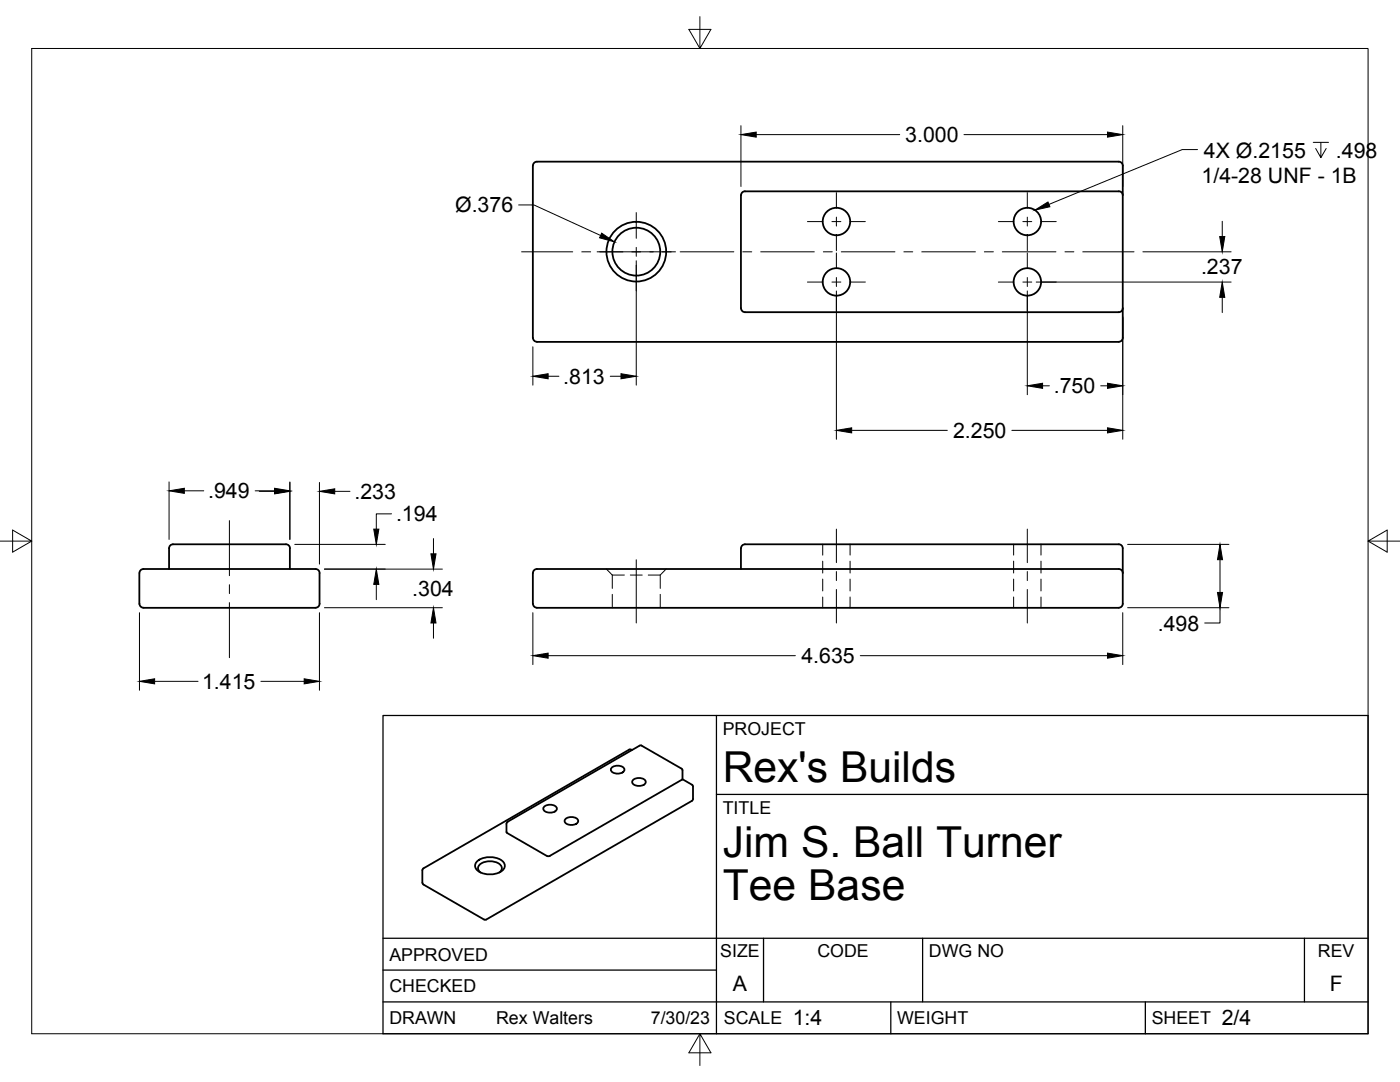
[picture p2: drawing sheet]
<svg xmlns="http://www.w3.org/2000/svg" width="279mm" height="216mm" viewBox="0 0 279 216" stroke-linecap="round" stroke-linejoin="round" font-family="sans-serif">
<!-- layer: Visible -->
<g fill="none" stroke="#000" stroke-width=".36">
<path d="M106.3 33.1v34.3M106.4 33.1a.79 .79 0 0 1 .8-.8h116.1a.79 .79 0 0 1 .8 .8M224.1 39a.76 .76 0 0 0-.8-.8h-74.6a.79 .79 0 0 0-.8 .8v22.5a.83 .83 0 0 0 .8 .8h74.6a.79 .79 0 0 0 .8-.8M224.1 33.1v28.4M224.1 61.5v5.9a.83 .83 0 0 1-.8 .8h-116.1a.79 .79 0 0 1-.8-.8M27.8 114.3v6.2M27.8 114.3a.79 .79 0 0 1 .8-.8h34.4a.79 .79 0 0 1 .8 .8v6.2a.79 .79 0 0 1-.8 .8M57.8 109.4v4.1M57.9 109.4a.79 .79 0 0 0-.8-.8h-22.6a.79 .79 0 0 0-.8 .8v4.1M106.3 114.3v6.2M106.4 114.3a.79 .79 0 0 1 .8-.8h116.1a.79 .79 0 0 1 .8 .8M147.9 113.5v-4.1a.79 .79 0 0 1 .8-.8h74.6a.79 .79 0 0 1 .8 .8v11.1a.79 .79 0 0 1-.8 .8"/>
<path d="M27.8 120.5a.79 .79 0 0 0 .8 .8M28.6 121.3h34.4M106.4 120.5a.79 .79 0 0 0 .8 .8M107.1 121.3h116.2M122 153.3a1.67 1.67 0 0 1 2.6 .3 1.57 1.57 0 0 1-2.7 0zM126.1 149.7l-.5-.1-41.1 23.7M126.3 155.7a1.67 1.67 0 0 1 2.6 .3 1.57 1.57 0 0 1-2.7 0zM128 148.8l8 4.6 .2 .3v1.8M128.1 148.8h-.4l-26.6 15.4v1.8l.1 .2 7.9 4.6M136.2 155.5l-26.5 15.3h-.5M136.2 155.5l1.9 1.1M138.1 156.6l.2 .3v2.5l-.2 .4"/>
<path d="M138.1 159.8l-41.1 23.7h-.3l-12.2-7M84.3 173.6v2.5M84.3 176.1l.2 .4M84.5 173.3l-.2 .3M95.2 171.9a4.3 4.3 0 0 1 5.2 0 1.23 1.23 0 0 1-.5 2.1 4.4 4.4 0 0 1-4.7-.4 1.13 1.13 0 0 1 0-1.7zM95.9 174.1a1.03 1.03 0 0 1-.5-1 1.03 1.03 0 0 1 .8-.9 3.3 3.3 0 0 1 3.8 .6 .96 .96 0 0 1-.4 1.3M108.5 161.1a1.67 1.67 0 0 1 2.6 .3 1.57 1.57 0 0 1-2.7 0zM112.8 163.5a1.67 1.67 0 0 1 2.6 .3 1.57 1.57 0 0 1-2.7 0z"/>
<circle cx="127" cy="50.2" r="6"/>
<circle cx="127" cy="50.2" r="4.8"/>
<circle cx="166.9" cy="56.3" r="2.74"/>
<circle cx="166.9" cy="44.2" r="2.74"/>
<circle cx="205" cy="44.2" r="2.74"/>
<circle cx="205" cy="56.3" r="2.74"/>
</g>
<!-- layer: Hidden -->
<g fill="none" stroke="#000" stroke-width=".2">
<path d="M121 113.5l1.2 1.2M122.2 114.7h2.4M122.2 114.7v2.7M122.2 118.6v2.7M125.8 114.7h2.4M129.4 114.7h2.4M131.8 118.6v2.7M132.9 113.5l-1.1 1.2v2.7M164.2 108.6v2.2M164.2 112v2.3M164.2 115.5v2.4M164.2 119.1v2.2"/>
<path d="M169.7 108.6v2.2M169.7 112v2.3M169.7 115.5v2.4M169.7 119.1v2.2M202.3 108.6v2.2M202.3 112v2.3M202.3 115.5v2.4M202.3 119.1v2.2M207.8 108.6v2.2M207.8 112v2.3M207.8 115.5v2.4M207.8 119.1v2.2"/>
</g>
<!-- layer: Border -->
<path d="M6.3 9.7h266.7v196.6h-266.7zM139.7 3.3v6.4l2.2-3.8h-4.4l2.2 3.8M0 108h6.3l-3.8-2.2v4.4l3.8-2.2M273 108l3.8 2.2v-4.4l-3.8 2.2h6.4M139.7 206.3l-2.2 3.8h4.4l-2.2-3.8v6.3" fill="none" stroke="#000" stroke-width=".2"/>
<!-- layer: Titleblock -->
<path d="M76.4 142.8h196.6v63.5h-196.6zM143 158.5h130M143 142.8v63.5M76.4 199.9h196.6M76.4 193.6h66.6M76.4 187.2h196.6M152.4 187.2v12.7M177.8 199.9v6.4M184.1 187.2v12.7M228.6 199.9v6.4M260.3 187.2v12.7" fill="none" stroke="#000" stroke-width=".25"/>
<!-- layer: Smart Centers -->
<g fill="none" stroke="#000" stroke-width=".2">
<path d="M166.9 38.4v3.2M205 38.4v3.2M104.1 50.2h10.2M116.1 50.2h1.8M119.2 50.2h15.6M127 42.4v5.2M127 49.4v1.7M127 52.9v5.2M135.7 50.2h10.8M148.2 50.2h1.8M151.8 50.2h10.7M161.1 44.2h3.1"/>
<path d="M161.1 56.3h3.1M164.3 50.2h1.8M166 44.2h1.8M166 56.3h1.8M166.9 43.3v1.8M166.9 46.9v3.1M166.9 50.5v3.1M166.9 55.4v1.8M166.9 58.9v3.2M167.9 50.2h10.7M169.6 44.2h3.1M169.6 56.3h3.1"/>
<path d="M180.4 50.2h1.8M184 50.2h10.7M196.4 50.2h1.8M199.2 44.2h3.1M199.2 56.3h3.1M200 50.2h10.7M204.1 44.2h1.8M204.1 56.3h1.8M205 43.3v1.8M205 46.9v3.1M205 50.5v3.1M205 55.4v1.8"/>
<path d="M205 58.9v3.2M207.7 44.2h3.1M207.7 56.3h3.1M212.5 50.2h1.8M216.1 50.2h10.2M45.8 103.9v11M45.8 116.7v1.7M127 111.7v12.6M166.9 105.6v6.7M166.9 114v1.8M166.9 117.6v6.7M205 105.6v6.7"/>
<path d="M205 114v1.8M205 117.6v6.7M45.8 120.2v11"/>
</g>
<!-- layer: FD_Dimensions -->
<g fill="none" stroke="#000" stroke-width=".2">
<path d="M147.9 25.1v12.1M150.9 26.9h28.7M192.4 26.9h28.6M224.1 25.1v12.1M103.5 40.9h3.1l13.3 6.1M127 52v24.9M166.9 58.1v29.6M205 58.1v20.7M206.8 56.3h38.9M228.1 50.2h17.6M243.9 44.2v3M243.9 59.3v3.1"/>
<path d="M106.3 69.2v7.7M109.4 75.1h2.1M121.8 75.1h2.1M208.1 77h1.3M219.7 77h1.3M224.1 63.3v24.4M33.7 96.2v11.4M36.8 97.9h3.9M50.9 97.9h3.9M51.8 98h3M57.8 96.2v11.4M63.8 96.3v16.3"/>
<path d="M66.8 98h3M170 85.9h19.1M201.9 85.9h19.1M58.8 108.6h18.1M64.7 113.6h23.6M75.1 116.6v3.1M78.1 102.5h-3v3.1M86.5 107.5v3M225 108.6h20.3M243.5 111.7v6.5M27.8 122.3v15.4M30.9 136h8.6"/>
<path d="M52.1 136h8.6M63.8 122.3v15.4M64.7 121.3h23.6M86.5 124.3v3.1M106.3 122.3v10.3M109.4 130.8h49.3M171.7 130.8h49.3M224.1 122.3v10.3M225 121.3h20.3M243.5 121.3v3h-3.1"/>
</g>
<g fill="#000" stroke="#000" stroke-width=".2">
<path d="M147.9 26.9l3-.5v1zM221 26.4l3.1 .5-3.1 .5zM120.1 46.5l2.5 1.8-2.9-.8zM243.9 56.3l.5 3h-1zM243.4 47.2h1l-.5 3zM106.3 75.1l3.1-.5v1zM123.9 74.6l3.1 .5-3.1 .5zM205 77l3.1-.5v1zM221 76.5l3.1 .5-3.1 .5zM33.7 97.9l3.1-.5v1zM54.8 97.4l3 .5-3 .5zM54.8 97.5l3 .5-3 .6z"/>
<path d="M63.8 98l3-.5v1.1zM166.9 85.9l3.1-.5v1zM221 85.4l3.1 .5-3.1 .5zM75.1 113.6l.5 3h-1zM74.6 105.6h1l-.5 3zM86 110.5h1l-.5 3.1zM243.5 108.6l.5 3.1h-1zM243 118.2h1l-.5 3.1zM27.8 136l3.1-.6v1.1zM60.7 135.4l3.1 .6-3.1 .5zM86.5 121.3l.5 3h-1zM106.3 130.8l3.1-.5v1z"/>
<path d="M221 130.3l3.1 .5-3.1 .5z"/>
</g>
<!-- layer: Hole Notes -->
<path d="M239 29.8h-3.1l-26.6 11M262.1 28.4h3M263.6 28.4v3.1l-1-1.9M264.7 29.6l-1.1 1.9" fill="none" stroke="#000" stroke-width=".2"/>
<path d="M206.5 41.9l2.6-1.6 .4 1z" fill="#000" stroke="#000" stroke-width=".2"/>
<g font-size="8.5">
<text x="144.3" y="156">Rex's Builds</text>
<text x="144.3" y="171">Jim S. Ball Turner</text>
<text x="144.3" y="179.6">Tee Base</text>
</g>
<g font-size="4.3">
<text x="180.7" y="28.4">3.000</text>
<text x="240.3" y="31.5">4X Ø.2155</text>
<text x="266.6" y="31.5">.498</text>
<text x="239.8" y="36.6">1/4-28 UNF - 1B</text>
<text x="90.8" y="42.4">Ø.376</text>
<text x="239.7" y="54.8">.237</text>
<text x="112.4" y="76.6">.813</text>
<text x="210.3" y="78.5">.750</text>
<text x="190.2" y="87.4">2.250</text>
<text x="41.6" y="99.4">.949</text>
<text x="70.7" y="99.5">.233</text>
<text x="79" y="104">.194</text>
<text x="82.3" y="118.9">.304</text>
<text x="231.1" y="125.8">.498</text>
<text x="40.3" y="137.5">1.415</text>
<text x="159.9" y="132.3">4.635</text>
<text x="146.3" y="197.7">A</text>
<text x="265.4" y="197.7">F</text>
<text x="158.2" y="204.6">1:4</text>
<text x="243.8" y="204.6">2/4</text>
</g>
<g font-size="3.5">
<text x="144.3" y="146.6">PROJECT</text>
<text x="144.3" y="162.3">TITLE</text>
<text x="77.7" y="191.7">APPROVED</text>
<text x="143.7" y="191">SIZE</text>
<text x="163.1" y="191">CODE</text>
<text x="185.4" y="191">DWG NO</text>
<text x="263" y="191">REV</text>
<text x="77.7" y="198">CHECKED</text>
<text x="77.7" y="204.4">DRAWN</text>
<text x="99" y="204.4">Rex Walters</text>
<text x="129.9" y="204.4">7/30/23</text>
<text x="144.5" y="204.4">SCALE</text>
<text x="179" y="204.4">WEIGHT</text>
<text x="229.8" y="204.4">SHEET</text>
</g>
</svg>
